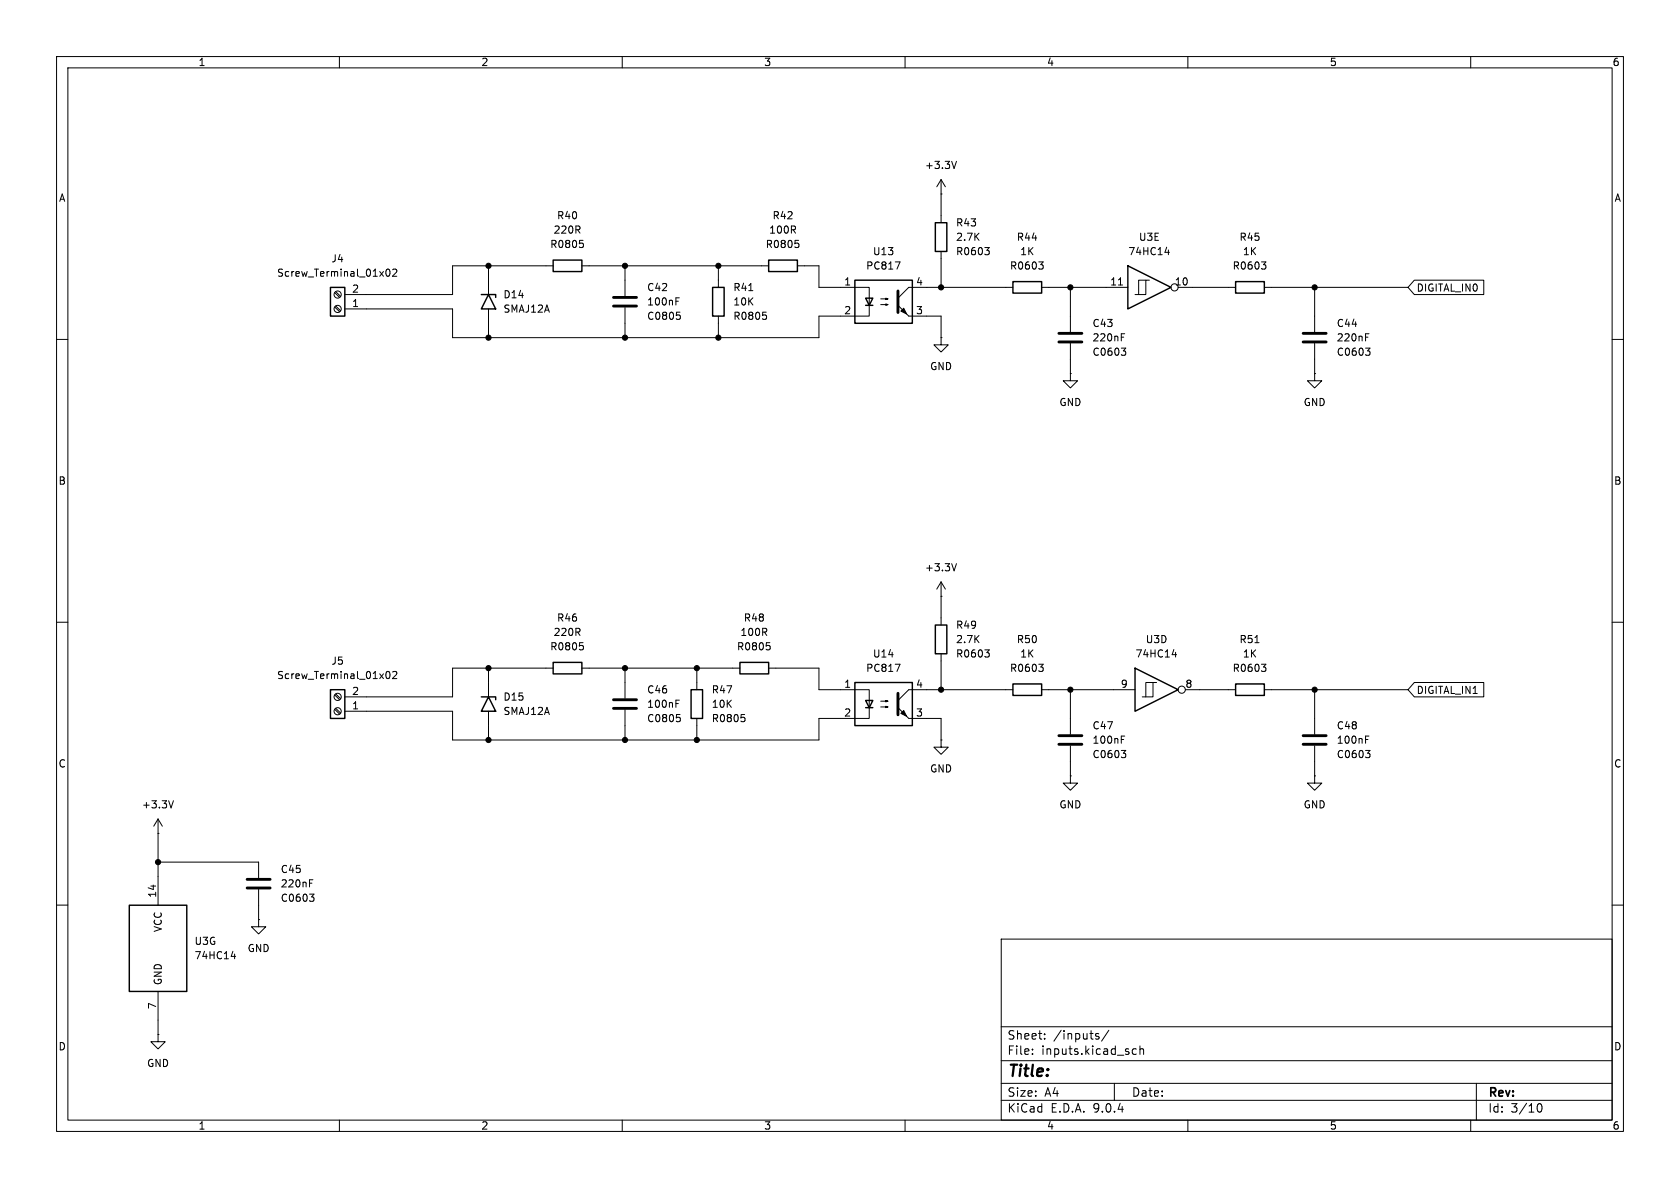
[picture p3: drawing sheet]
<svg xmlns="http://www.w3.org/2000/svg" width="297mm" height="210mm" viewBox="0 0 297 210" stroke-linecap="round" stroke-linejoin="round" font-family="sans-serif">
<g fill="none" stroke="#000" stroke-width=".18">
<path d="M10 10h277v190h-277zM12 12h273v186h-273zM60 10v2M110 10v2M160 10v2M210 10v2M260 10v2M166.4 34.3h.1M166.4 31.8v7.6M166.4 31.8l-.8 1.2M166.4 31.8l.7 1.2M169.1 28.5l-.4 1.3"/>
<path d="M59.2 54.3l.8 .8M59.2 51.7l.8 .9M59.4 54.1l.8 .8M59.4 51.6l.8 .8M68.3 47.7l.2-.1a.68 .68 0 0 1 .5 .6 .68 .68 0 0 1-.5 .6l-.2-.1-.1-.3zM69.4 47.7l.5-.1 .3 .3-.8 .9h.8M86.4 47v5.1M86.4 54.6v5.1M97.8 47h-17.8v5.1h-19M102.5 42.5h.6M102.9 47h33M102.9 43l.2 .2v.3l-.2 .3"/>
<path d="M110.5 47v5.3M110.5 54.4v5.3M119.5 53.3h.4M119.5 52.6h.6M119.6 55.2h.6M120 55.7l.3 .2v.3l-.3 .3M127 47v3.8M127 55.9v3.8M132.4 51.4h.7M134.9 55.2h.6M135.3 55.7l.2 .2v.3l-.2 .3M140.6 42.5h.6"/>
<path d="M141 47h3.8v3.8h8.9v5.1h-8.9v3.8h-64.8v-5.1h-19M141 43l.2 .2v.3l-.2 .3M155.7 52.8h1.3l-.4 .2v-.3l.4 .1M155.7 53.8h1.3l-.4 .2v-.3l.4 .1M158.3 46.3h.8l-.5 1.3M160.7 55.9h5.7v3.8M166.4 59.7v1.3h1.2l-1.2 1.2-1.3-1.2h1.3M166.4 59.7h.1M166.4 44.5v6.3M174.1 43.8h.8l-.4 .4M174.6 44.2l.3 .3v.3l-.3 .2M179.1 50.8h-18.4l-2 1.9"/>
<path d="M183.6 46.3h.8l-.4 .5M184.1 50.8h15.3M184.2 46.8l.2 .2v.3l-.2 .3M189.2 50.8v7.9M197.7 50.4h.8M198.2 59.6h.5M198.2 59h.6M202.6 49.5h-1.3v2.6M203.2 49.5h-.6v2.6h-1.9M206 44.6h.7M206.6 44.2v.8M208.3 50.8h10.1"/>
<path d="M223 46.3h.8l-.4 .5M223.5 50.8h25.4M223.6 46.8l.2 .2v.3l-.2 .3M232.4 50.8v7.9M241.4 59.6h.4M241.4 59h.6M250 49.5h12.3v2.6h-12.3l-1.1-1.3zM10 60h2M189.2 66v1.3h1.3l-1.3 1.3-1.2-1.3h1.2M189.2 66h.1M189.2 60.7v5.3M198.2 61.5h.8l-.4 .5"/>
<path d="M198.8 62l.2 .3v.3l-.2 .2M232.4 66v1.3h1.3l-1.3 1.3-1.3-1.3h1.3M232.4 66h.1M232.4 60.7v5.3M241.4 61.5h.8l-.4 .5M242 62l.2 .3v.3l-.2 .2M285 60h2M169.1 99.6l-.4 1.3M10 110h2M68.3 118.8l.2-.1a.68 .68 0 0 1 .5 .6 .68 .68 0 0 1-.5 .7l-.2-.2-.1-.3zM69.4 118.8l.5-.1 .3 .4-.8 .9h.8M86.4 118.1v5.1"/>
<path d="M97.8 118.1h-17.8v5.1h-19M102.5 113.6h.6M102.9 118.1h27.9M102.9 114.1l.2 .2v.3l-.2 .3M110.5 118.1v5.3M123.2 118.1v3.8M135.5 113.6h.6M135.9 118.1h8.9v3.8h8.9v5.1h-8.9v3.8h-64.8v-5.1h-19M135.9 114.1l.3 .2v.3l-.3 .3M158.3 117.4h.8l-.5 1.3M166.4 105.4h.1M166.4 102.9v7.6"/>
<path d="M166.4 115.6v6.3M166.4 102.9l-.8 1.2M166.4 102.9l.7 1.2M174.1 114.9h.8l-.4 .5M174.6 115.4l.3 .2v.3l-.3 .2M183.6 117.4h.8l-.4 .5M184.2 117.9l.2 .2v.3l-.2 .3M207.2 115.7h.8M207.8 115.3v.8M221.9 113.6h.7M223 117.4h.8l-.4 .5M223.6 117.9l.2 .2v.3l-.2 .3"/>
<path d="M285 110h2M59.2 125.4l.8 .8M59.2 122.9l.8 .8M59.4 125.2l.8 .9M59.4 122.7l.8 .8M86.4 125.7v5.1M110.5 125.5v5.3M119.5 124.4h.4M119.5 123.8h.6M119.6 126.3h.6M120 126.8l.3 .2v.3l-.3 .3M123.2 127v3.8"/>
<path d="M131 126.3h.6M131.5 126.8l.2 .2v.3l-.2 .3M155.7 124h1.3l-.4 .1v-.3l.4 .2M155.7 125h1.3l-.4 .1v-.3l.4 .2M160.7 127h5.7v3.8M166.4 130.8v1.3h1.2l-1.2 1.3-1.3-1.3h1.3M166.4 130.8h.1M179.1 121.9h-18.4l-2 1.9M184.1 121.9h16.6M189.2 137.2v1.2h1.3l-1.3 1.3-1.2-1.3h1.2M189.2 137.2h.1M189.2 121.9v7.9"/>
<path d="M189.2 131.8v5.4M198.2 130.7h.5M198.2 130.1h.6M198.2 132.7h.8l-.4 .4M198.8 133.1l.2 .3v.3l-.2 .2M203.8 120.7h-1.2v2.5M204.5 120.7h-.7v2.5h-1.9M209.5 121.9h8.9M223.5 121.9h25.4M232.4 137.2v1.2h1.3l-1.3 1.3-1.3-1.3h1.3M232.4 137.2h.1M232.4 121.9v7.9"/>
<path d="M232.4 131.8v5.4M241.4 130.7h.4M241.4 130.1h.6M241.4 132.7h.8l-.4 .4M242 133.1l.2 .3v.3l-.2 .2M250 120.6h12.3v2.6h-12.3l-1.1-1.3zM27.9 147.3h.1M27.9 152.4h17.8v2.8M27.9 144.8v15.2M27.9 144.8l-.7 1.3M27.9 144.8l.8 1.3M30.7 141.5l-.5 1.3"/>
<path d="M45.7 157.2v5.4M54.7 156.1h.4M54.7 155.5h.6M54.7 158.1h.8l-.4 .4M55.3 158.5l.2 .3v.3l-.2 .2M10 160h2M27.9 175.3v7.6M40.9 169.1h.8M41.5 168.6v.9M45.7 162.6v1.2h1.3l-1.3 1.3-1.3-1.3h1.3M45.7 162.6h.1M177 166h108v32h-108z"/>
<path d="M285 160h2M27.9 182.9v1.3h1.3l-1.3 1.2-1.2-1.2h1.2M27.9 182.9h.1M60 198v2M110 198v2M160 198v2M177 194.5h108M177 191.5h108M177 187.5h108M177 181.5h108M182.5 186.3v.1M182.5 185.5v.1"/>
<path d="M184.7 183.6v.1M184.7 182.8v.1M193.7 183l.6 .4-.2 .3-.4-.1M194.2 182.8l-.3-.1-.2 .2M196 182.1l-1.3 2M197 191.5v3M200.9 185.5l-.4-.1-.3 .3v.4l.1 .2h.6M201.5 185.5l.2-.1 .4 .1 .1 .9M201.5 184.9v1.5M210 198v2M260 198v2M261 191.5v6.5"/>
<path d="M271.7 195.7l.2-.5 .2-.1a.81 .81 0 0 1 .6 .6 .81 .81 0 0 1-.3 .8h-.4l-.3-.5"/>
<circle cx="59.7" cy="52.1" r=".63"/>
<circle cx="59.7" cy="54.6" r=".63"/>
<circle cx="207.6" cy="50.8" r=".63"/>
<circle cx="59.7" cy="125.7" r=".63"/>
<circle cx="59.7" cy="123.2" r=".63"/>
<circle cx="208.9" cy="121.9" r=".63"/>
</g>
<g fill="none" stroke="#000" stroke-width=".51">
<path d="M108.5 52.6h4M108.5 54.1h4M158.7 51.4v3.8M187.2 58.9h4.1M230.4 58.9h4M187.2 60.5h4.1M230.4 60.5h4M108.5 123.7h4M108.5 125.2h4M158.7 122.6v3.8M187.2 130h4.1M187.2 131.6h4.1"/>
<path d="M230.4 130h4M230.4 131.6h4M43.7 155.4h4.1M43.7 157h4.1"/>
</g>
<g fill="none" stroke="#000" stroke-width=".25">
<path d="M165.4 39.4h2v5.1h-2zM58.4 50.8h2.6v5.1h-2.6zM85.1 52.1h2.5v.5M86.4 52.1l1.2 2.5h-2.5zM97.8 46h5.1v2h-5.1zM126 50.8h2v5.1h-2zM135.9 46h5.1v2h-5.1zM151.1 49.5h10.2v7.7h-10.2zM153 52.7h1.3l-.6 1.3zM153 54h1.3M179.1 49.8h5v2h-5zM199.4 47l7.6 3.8-7.6 3.8z"/>
<path d="M218.4 49.8h5.1v2h-5.1zM97.8 117.1h5.1v2h-5.1zM130.8 117.1h5.1v2h-5.1zM165.4 110.5h2v5.1h-2zM200.7 118.1l7.6 3.8-7.6 3.8zM58.4 121.9h2.6v5.1h-2.6zM85.1 123.2h2.5v.5M86.4 123.2l1.2 2.5h-2.5zM122.2 121.9h2v5.1h-2zM151.1 120.7h10.2v7.6h-10.2zM153 123.8h1.3l-.6 1.3zM153 125.1h1.3"/>
<path d="M179.1 120.9h5v2h-5zM218.4 120.9h5.1v2h-5.1zM22.9 160h10.1v15.3h-10.1z"/>
</g>
<g fill="#000" stroke="#000" stroke-width=".18">
<path d="M159.8 54.5l.5 1-1-.5zM158.7 54l2 1.9zM159.8 125.6l.5 1-1-.5zM158.7 125.1l2 1.9z"/>
<circle cx="86.4" cy="47" r=".46"/>
<circle cx="86.4" cy="59.7" r=".46"/>
<circle cx="110.5" cy="47" r=".46"/>
<circle cx="110.5" cy="59.7" r=".46"/>
<circle cx="127" cy="47" r=".46"/>
<circle cx="127" cy="59.7" r=".46"/>
<circle cx="166.4" cy="50.8" r=".46"/>
<circle cx="189.2" cy="50.8" r=".46"/>
<circle cx="232.4" cy="50.8" r=".46"/>
<circle cx="86.4" cy="118.1" r=".46"/>
<circle cx="110.5" cy="118.1" r=".46"/>
<circle cx="123.2" cy="118.1" r=".46"/>
<circle cx="86.4" cy="130.8" r=".46"/>
<circle cx="110.5" cy="130.8" r=".46"/>
<circle cx="123.2" cy="130.8" r=".46"/>
<circle cx="166.4" cy="121.9" r=".46"/>
<circle cx="189.2" cy="121.9" r=".46"/>
<circle cx="232.4" cy="121.9" r=".46"/>
<circle cx="27.9" cy="152.4" r=".46"/>
</g>
<text font-size="2.8" x="178" y="190.9">Title:</text>
<g font-size="2.1">
<text x="178" y="184">Sheet:</text>
<text x="186.2" y="184">/inputs/</text>
<text x="178" y="186.7">File:</text>
<text x="184.1" y="186.7">inputs.kicad_sch</text>
<text x="178" y="196.9">KiCad</text>
<text x="178" y="194.1">Size:</text>
<text x="184.7" y="194.1">A4</text>
<text x="185.7" y="196.9">E.D.A.</text>
<text x="193.3" y="196.9">9.0.4</text>
<text x="200" y="194.1">Date:</text>
<text x="263" y="194.3">Rev:</text>
<text x="263" y="196.9">Id:</text>
<text x="267.1" y="196.9">3/10</text>
</g>
<g font-size="1.8">
<text x="35" y="11.9">1</text>
<text x="85" y="11.9">2</text>
<text x="135" y="11.9">3</text>
<text x="185" y="11.9">4</text>
<text x="235" y="11.9">5</text>
<text x="285" y="11.9">6</text>
<text x="10.3" y="35.9">A</text>
<text x="163.4" y="30.1">+3.3V</text>
<text x="285.3" y="35.9">A</text>
<text x="97.8" y="41.5">220R</text>
<text x="98.4" y="39">R40</text>
<text x="135.9" y="41.5">100R</text>
<text x="136.5" y="39">R42</text>
<text x="168.9" y="40.2">R43</text>
<text x="58.5" y="46.6">J4</text>
<text x="97.2" y="44">R0805</text>
<text x="135.3" y="44">R0805</text>
<text x="153" y="47.9">PC817</text>
<text x="154.2" y="45.3">U13</text>
<text x="168.9" y="42.8">2.7K</text>
<text x="168.9" y="45.3">R0603</text>
<text x="178.5" y="47.9">R0603</text>
<text x="179.7" y="42.8">R44</text>
<text x="180.3" y="45.3">1K</text>
<text x="199.4" y="45.3">74HC14</text>
<text x="201.3" y="42.8">U3E</text>
<text x="217.8" y="47.9">R0603</text>
<text x="219" y="42.8">R45</text>
<text x="219.6" y="45.3">1K</text>
<text x="48.9" y="49.1">Screw_Terminal_01x02</text>
<text x="62.2" y="51.8">2</text>
<text x="88.9" y="52.9">D14</text>
<text x="114.3" y="51.7">C42</text>
<text x="129.5" y="51.7">R41</text>
<text x="149.2" y="50.5">1</text>
<text x="161.9" y="50.5">4</text>
<text x="196.2" y="50.5">11</text>
<text x="207.6" y="50.5">10</text>
<text x="250.3" y="51.8">DIGITAL_IN0</text>
<text x="62.2" y="54.4">1</text>
<text x="88.9" y="55.5">SMAJ12A</text>
<text x="114.3" y="54.2">100nF</text>
<text x="114.3" y="56.7">C0805</text>
<text x="129.5" y="54.2">10K</text>
<text x="129.5" y="56.7">R0805</text>
<text x="149.2" y="55.6">2</text>
<text x="161.9" y="55.6">3</text>
<text x="193" y="58">C43</text>
<text x="236.2" y="58">C44</text>
<text x="164.3" y="65.6">GND</text>
<text x="193" y="60.6">220nF</text>
<text x="193" y="63.1">C0603</text>
<text x="236.2" y="60.6">220nF</text>
<text x="236.2" y="63.1">C0603</text>
<text x="187.2" y="72">GND</text>
<text x="230.4" y="72">GND</text>
<text x="10.3" y="85.9">B</text>
<text x="285.3" y="85.9">B</text>
<text x="163.4" y="101.2">+3.3V</text>
<text x="97.8" y="112.6">220R</text>
<text x="98.4" y="110.1">R46</text>
<text x="130.8" y="112.6">100R</text>
<text x="131.4" y="110.1">R48</text>
<text x="168.9" y="111.4">R49</text>
<text x="168.9" y="113.9">2.7K</text>
<text x="179.7" y="113.9">R50</text>
<text x="202.5" y="113.9">U3D</text>
<text x="219" y="113.9">R51</text>
<text x="58.5" y="117.7">J5</text>
<text x="97.2" y="115.2">R0805</text>
<text x="130.2" y="115.2">R0805</text>
<text x="153" y="119">PC817</text>
<text x="154.2" y="116.4">U14</text>
<text x="168.9" y="116.4">R0603</text>
<text x="178.5" y="119">R0603</text>
<text x="180.3" y="116.4">1K</text>
<text x="200.6" y="116.4">74HC14</text>
<text x="217.8" y="119">R0603</text>
<text x="219.6" y="116.4">1K</text>
<text x="48.9" y="120.2">Screw_Terminal_01x02</text>
<text x="62.2" y="125.5">1</text>
<text x="62.2" y="122.9">2</text>
<text x="88.9" y="124.1">D15</text>
<text x="114.3" y="125.3">100nF</text>
<text x="114.3" y="122.8">C46</text>
<text x="125.7" y="122.8">R47</text>
<text x="125.7" y="125.3">10K</text>
<text x="149.2" y="121.7">1</text>
<text x="161.9" y="121.7">4</text>
<text x="198" y="121.7">9</text>
<text x="209.5" y="121.7">8</text>
<text x="250.3" y="122.9">DIGITAL_IN1</text>
<text x="88.9" y="126.6">SMAJ12A</text>
<text x="114.3" y="127.9">C0805</text>
<text x="125.7" y="127.9">R0805</text>
<text x="149.2" y="126.7">2</text>
<text x="161.9" y="126.7">3</text>
<text x="193" y="131.7">100nF</text>
<text x="193" y="129.1">C47</text>
<text x="236.2" y="131.7">100nF</text>
<text x="236.2" y="129.1">C48</text>
<text x="10.3" y="135.9">C</text>
<text x="164.3" y="136.8">GND</text>
<text x="193" y="134.2">C0603</text>
<text x="236.2" y="134.2">C0603</text>
<text x="285.3" y="135.9">C</text>
<text x="25" y="143.1">+3.3V</text>
<text x="187.2" y="143.1">GND</text>
<text x="230.4" y="143.1">GND</text>
<text x="49.5" y="154.5">C45</text>
<text x="27.7" y="158.8" transform="rotate(-90 27.7 158.8)">14</text>
<text x="49.5" y="157.1">220nF</text>
<text x="49.5" y="159.6">C0603</text>
<text x="28.8" y="164.9" transform="rotate(-90 28.8 164.9)">VCC</text>
<text x="34.3" y="167.2">U3G</text>
<text x="34.3" y="169.8">74HC14</text>
<text x="43.7" y="168.5">GND</text>
<text x="27.7" y="178.5" transform="rotate(-90 27.7 178.5)">7</text>
<text x="28.8" y="174.2" transform="rotate(-90 28.8 174.2)">GND</text>
<text x="10.3" y="185.9">D</text>
<text x="285.3" y="185.9">D</text>
<text x="25.9" y="188.8">GND</text>
<text x="35" y="199.9">1</text>
<text x="85" y="199.9">2</text>
<text x="135" y="199.9">3</text>
<text x="185" y="199.9">4</text>
<text x="235" y="199.9">5</text>
<text x="285" y="199.9">6</text>
</g>
</svg>
